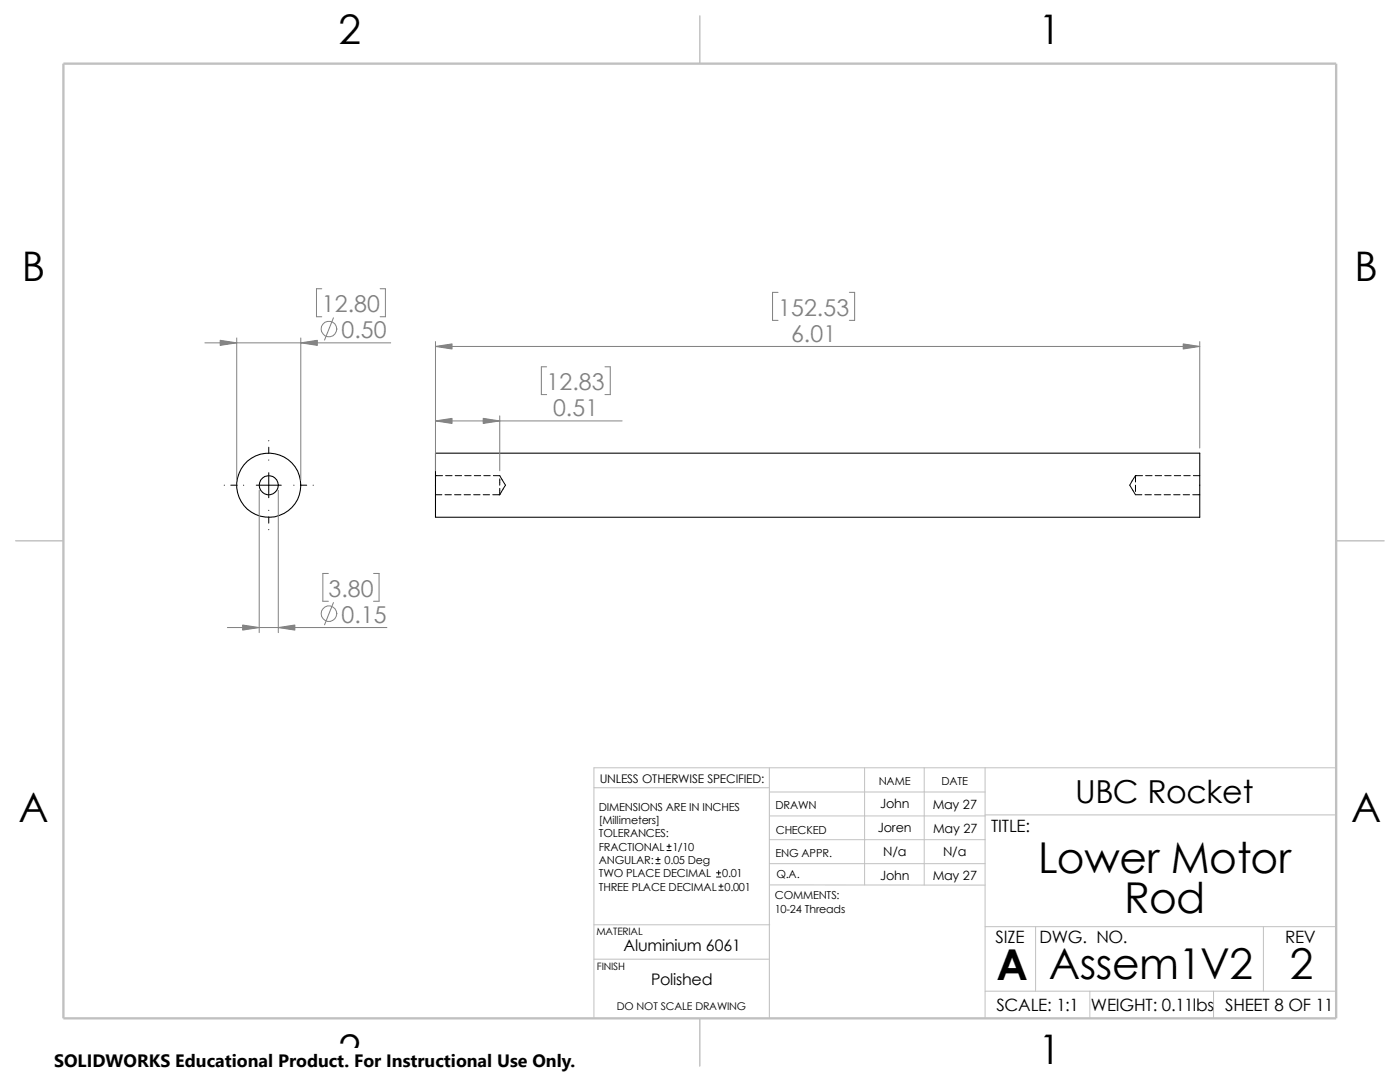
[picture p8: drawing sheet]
<svg xmlns="http://www.w3.org/2000/svg" width="279mm" height="216mm" viewBox="0 0 279 216" stroke-linecap="round" stroke-linejoin="round" font-family="sans-serif">
<g fill="none" stroke="#c0c0c0" stroke-width=".2">
<path d="M118.5 157.2h35M153.5 153.2v50M153.5 158h43.1M172.6 153.2v23.4M184.4 153.2v23.4M196.6 153.2v50M266.7 153.2h-148.2v50M153.5 167.6h43.1M153.5 162.8h43.1M153.5 176.6h43.1M153.5 172.3h43.1M196.6 162.6h70.1"/>
<path d="M118.5 191.4h35M118.5 184.5h35.1M196.6 197.8h70.1M196.6 184.9h70.1M206.7 184.9v12.9M217.5 197.8v5.4M242.2 197.8v5.4M252.1 184.9v12.9"/>
</g>
<path d="M139.7 3.2v9.5M3.1 107.9h9.6M266.7 107.9h9.5M139.7 203.2v9.5" fill="none" stroke="#c0c0c0" stroke-width=".21"/>
<path d="M12.7 12.7h254v190.5h-254z" fill="none" stroke="#c0c0c0" stroke-width=".47"/>
<g fill="none" stroke="#000" stroke-width=".21">
<path d="M86.9 90.4h152.5v12.8h-152.5z"/>
<circle cx="53.6" cy="96.8" r="6.4"/>
<circle cx="53.6" cy="96.8" r="1.9"/>
</g>
<g fill="none" stroke="#000" stroke-width=".2">
<path d="M44.7 96.8h.1M46.1 96.8h1.2M48.6 96.8h.1M51.1 96.8h5M53.6 87.9v.1M53.6 89.2v1.3M53.6 91.8h.1M53.6 94.3v5M58.6 96.8h.1M59.9 96.8h1.3M62.5 96.8h.1M86.9 94.9h1.4"/>
<path d="M86.9 98.7h1.3M88.8 98.7h1.3M88.9 94.9h1.3M90.7 98.7h1.3M90.8 94.9h1.3M92.6 98.7h1.3M92.8 94.9h1.2M94.5 98.7h1.3M94.7 94.9h1.2M96.4 98.7h1.3M96.6 94.9h1.2M98.3 98.7h1.4"/>
<path d="M98.5 94.9h1.2l1.2 1.9-1.2 1.9M99.7 95.5v1.3M99.7 97.5v1.2M226.6 94.9v1.3M226.6 96.8v1.3M226.6 94.9h1.4M226.6 94.9l-1.1 1.9 1.1 1.9h1.3M228.5 98.7h1.3M228.6 94.9h1.3M230.4 98.7h1.3M230.5 94.9h1.3M232.3 98.7h1.3"/>
<path d="M232.5 94.9h1.2M234.2 98.7h1.3M234.4 94.9h1.2M236.1 98.7h1.3M236.3 94.9h1.2M238 98.7h1.4M238.2 94.9h1.2M53.6 101.8v.1M53.6 103.1v1.3M53.6 105.7h.1M130.9 172.3h.8M130.9 171.5h.8"/>
<path d="M131.3 171.1v.8M133.1 169.7h.8M133.1 168.9h.8M133.5 168.4v.9M143 175h.8M143 174.2h.8M143.4 173.7v.9M143.5 177.6h.8M143.5 176.8h.8M143.9 176.4v.8"/>
</g>
<g fill="none" stroke="#808080" stroke-width=".2">
<path d="M64.2 57.6h-1v5.6h1M75.9 57.6h1v5.6h-1M155.3 58.3h-1.1v5.6h1.1M169.5 58.3h1.1v5.6h-1.1M40.9 68.4h37.1M47.2 67.4v28.4M60 67.4v28.4M66.5 63.4l-1.7 4.5M86.9 68.2v25.7M86.9 69.1h152.5M109.1 73.2h-1.1v5.5h1.1M120.7 73.2h1.1v5.5h-1.1"/>
<path d="M239.4 68.2v21.2M51.7 97.8v28.4M55.5 97.8v28.4M86.9 84h37.3M99.7 83v10.9M65.5 114.4h-1.1v5.6h1.1M74.5 114.4h1.1v5.6h-1.1M45.4 125.2h31.8M66.5 120.2l-1.7 4.5"/>
<circle cx="65.7" cy="65.7" r="1.57"/>
<circle cx="65.7" cy="122.4" r="1.56"/>
</g>
<g fill="#808080" stroke="#808080" stroke-width=".2">
<path d="M43.9 67.9l3.3 .5-3.3 .5z"/>
<path d="M60 68.4l3.3-.5v1z"/>
<path d="M48.4 124.7l3.3 .5-3.3 .5z"/>
<path d="M55.5 125.2l3.3-.5v1z"/>
<path d="M96.4 83.5l3.3 .5-3.3 .5z"/>
<path d="M86.9 84l3.3-.5v1z"/>
<path d="M236.1 68.6l3.3 .5-3.3 .5z"/>
<path d="M86.9 69.1l3.3-.5v1z"/>
</g>
<path d="M10.8 209.2h104.1v6.7h-104.1z" fill="#fff"/>
<g font-size="8.5">
<text x="207.2" y="174.1">Lower Motor</text>
<text x="224.3" y="182.2">Rod</text>
<text x="198.8" y="195.5">A</text>
<text x="209.3" y="195.3">Assem1V2</text>
<text x="257.4" y="195.3">2</text>
</g>
<g font-size="8.1">
<text x="67.6" y="8.8">2</text>
<text x="207.3" y="8.8">1</text>
<text x="4.4" y="56.1">B</text>
<text x="270.3" y="56.1">B</text>
<text x="3.7" y="164.1">A</text>
<text x="269.6" y="164.1">A</text>
<text x="67.6" y="212.3">2</text>
<text x="207.3" y="212.3">1</text>
</g>
<text font-size="6.3" x="214.6" y="160.3">UBC Rocket</text>
<g font-size="4.6" fill="#808080">
<text x="64.2" y="62.3">12.80</text>
<text x="155.3" y="63">152.53</text>
<text x="68.2" y="67.5">0.50</text>
<text x="157.9" y="68.2">6.01</text>
<text x="109.1" y="77.8">12.83</text>
<text x="110.4" y="83.1">0.51</text>
<text x="65.5" y="119">3.80</text>
<text x="68.2" y="124.3">0.15</text>
</g>
<text font-size="3.6" x="10.8" y="213">SOLIDWORKS Educational Product. For Instructional Use Only.</text>
<g font-size="3.4">
<text x="197.8" y="166">TITLE:</text>
<text x="198.7" y="188.1">SIZE</text>
<text x="207.5" y="188.1">DWG. NO.</text>
<text x="256.5" y="188.2">REV</text>
<text x="198.8" y="201.7">SCALE: 1:1</text>
<text x="217.7" y="201.8">WEIGHT: 0.11lbs</text>
<text x="244.5" y="201.7">SHEET 8 OF 11</text>
</g>
<g font-size="3.2">
<text x="124.5" y="189.8">Aluminium 6061</text>
<text x="129.9" y="196.6">Polished</text>
</g>
<g font-size="2.5">
<text x="175.6" y="161.3">John</text>
<text x="186.1" y="161.4">May 27</text>
<text x="175.2" y="166.1">Joren</text>
<text x="186.2" y="166.2">May 27</text>
<text x="176.3" y="170.8">N/a</text>
<text x="188.2" y="170.8">N/a</text>
<text x="175.6" y="175.6">John</text>
<text x="186.1" y="175.6">May 27</text>
</g>
<text font-size="2.4" x="119.7" y="156.2">UNLESS OTHERWISE SPECIFIED:</text>
<g font-size="2.2">
<text x="119.5" y="161.8">DIMENSIONS ARE IN INCHES</text>
<text x="154.8" y="161.5">DRAWN</text>
<text x="175.4" y="156.7">NAME</text>
<text x="187.9" y="156.7">DATE</text>
<text x="119.5" y="164.4">[Millimeters]</text>
<text x="119.5" y="167.1">TOLERANCES:</text>
<text x="154.8" y="166.3">CHECKED</text>
<text x="119.5" y="169.8">FRACTIONAL 1/10</text>
<text x="119.5" y="172.4">ANGULAR:</text>
<text x="132.6" y="172.4">0.05 Deg</text>
<text x="154.8" y="171">ENG APPR.</text>
<text x="119.5" y="175">TWO PLACE DECIMAL</text>
<text x="119.5" y="177.7">THREE PLACE DECIMAL 0.001</text>
<text x="144.1" y="175">0.01</text>
<text x="154.6" y="179.5">COMMENTS:</text>
<text x="154.9" y="175.2">Q.A.</text>
<text x="154.6" y="182.1">10-24 Threads</text>
</g>
<text font-size="2.1" x="123.1" y="201.6">DO NOT SCALE DRAWING</text>
<g font-size="2">
<text x="119" y="186.6">MATERIAL</text>
<text x="119.1" y="193.5">FINISH</text>
</g>
</svg>
